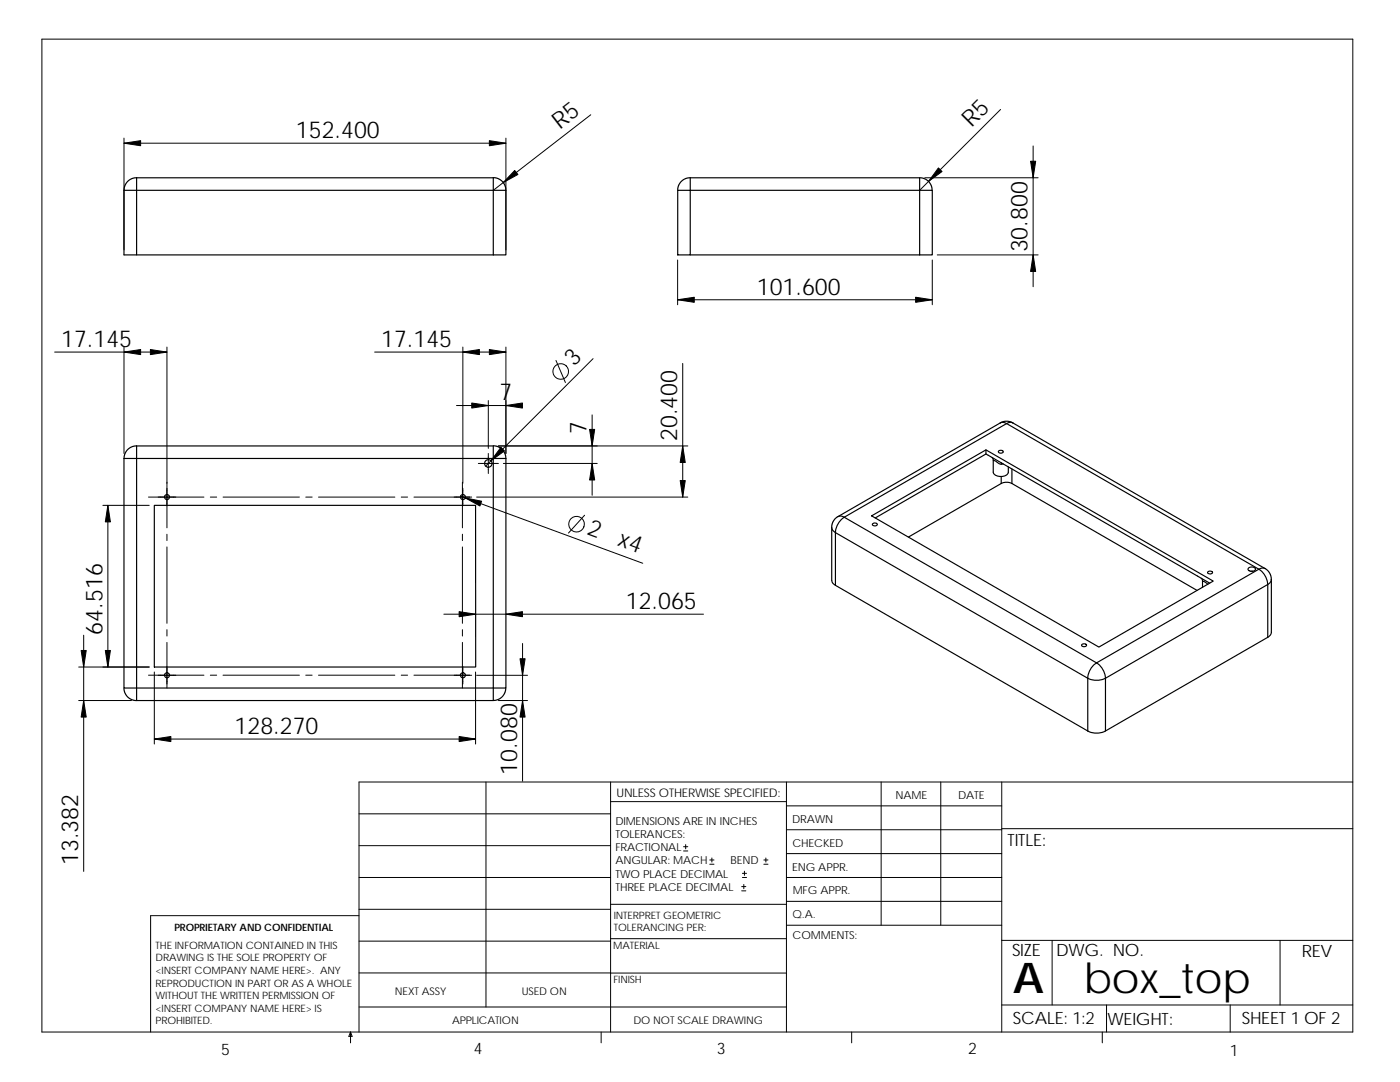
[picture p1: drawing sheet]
<svg xmlns="http://www.w3.org/2000/svg" width="279mm" height="216mm" viewBox="0 0 279 216" stroke-linecap="round" stroke-linejoin="round" font-family="sans-serif">
<g fill="none" stroke="#000" stroke-width=".2">
<path d="M8.4 7.8h261.6v198.1h-261.6zM24.7 28.6h76.3M24.7 27.6v22.3M101 27.6v22.3M117.9 22.9l-19.5 15.1M184.6 35.5h22.6M199.7 21.8l-16.2 16.2M206.2 29.1v28.1M135.2 51.9v8.9M135.2 59.8h50.9M186.1 51.9v8.9M187 50.9h20.2"/>
<path d="M10.9 70.3h22.4M24.7 69.3v21.2M33.3 69.3v36M74.8 70.3h26.2M92.4 69.3v27.1M97.5 79.9v9.6M101 69.3v21.2M111 71.9l1.8 4.4M118.4 71.6l-21.5 21.4M136.2 72.5v26.7M29.6 99.2h11.1M42 99.2h1.2"/>
<path d="M44.5 99.2h15.3M61 99.2h1.3M63.6 99.2h15.2M80.1 99.2h1.2M82.6 99.2h11.5M91.1 80.9h12.5M91.9 99l36.4 13.4M92.3 96.2v9.1M92.4 97.4v3.5M95.1 99.2h42.2M95.5 92.5h4M97.5 90.5v4"/>
<path d="M99.5 89h37.8M100.5 92.5h18.7M118.2 82.8v16M20.5 100.8h9.3M21.5 100.8v32.3M33.3 106.6v1.3M33.3 109.1v15.3M92.3 106.6v1.3M92.3 109.1v15.3M116.7 102.8l-3.2 3.6M15.7 133.1h14.1M15.7 139.8h10.5"/>
<path d="M16.7 126.7v47.2M29.6 134.7h11.1M30.8 134.1v14.4M31.6 134.7h3.5M33.3 125.6v1.3M33.3 128.2v9.1M42 134.7h1.2M44.5 134.7h15.3M61 134.7h1.3M63.6 134.7h15.2M80.1 134.7h1.2M82.6 134.7h11.1"/>
<path d="M88.6 122.6h51.8M90.6 134.7h3.5M92.3 125.6v1.3M92.3 128.2v9.1M92.4 133v3.5M94.9 134.1v14.4M95.1 134.7h10.2M99.5 139.8h5.8M104.3 128.4v27.5M30.8 147.5h64.1M97 156v44.9M121.9 160h35.1"/>
<path d="M121.9 156v49.9M157 156v49.9M175.9 156v28.6M187.7 156v28.6M199.9 156v49.9M270 156h-198.4v49.9M71.6 168.7h50.3M71.6 162.4h50.3M71.6 175.1h50.3M136.4 169.8h.9M136.4 169h.9M136.8 168.5v.9"/>
<path d="M141.6 172.4h.9M141.6 171.6h.9M142.1 171.2v.8M148 177.8h.8M148 176.9h.8M148.2 175.1h.8M148.2 174.3h.8M148.4 176.5v.8M148.6 173.8v.9M152.4 172.4h.9M152.4 171.6h.9M152.8 171.2v.8"/>
<path d="M157 175.1h42.9M157 179.9h42.9M157 160.8h42.9M157 165.6h42.9M157 170.3h42.9M199.9 165.4h70.1M71.6 182.7h-41.5v23.2M71.6 194.1h50.3M71.6 181.4h50.3M71.6 187.8h50.3M121.9 180.4h35.1M121.9 187.3h35.1"/>
<path d="M121.9 194.2h35.1M157 184.6h42.9M199.9 187.6h70.1M210 187.6v12.9M255.5 187.6v12.9M70 205.9l.3 .9h-.7zM70 205.9v2.2M71.6 200.9h85.4M120 205.9v2.2M170 205.9v2.2M199.9 200.5h70.1M220 205.9v2.2"/>
<path d="M220.8 200.5v5.4M245.5 200.5v5.4"/>
<circle cx="111.9" cy="74.1" r="1.56"/>
<circle cx="115.1" cy="104.6" r="1.55"/>
</g>
<g fill="none" stroke="#000" stroke-width=".23">
<path d="M24.7 38h2.6M24.7 38v12.9h.9h1.7v-12.9M27.3 38h71.1M27.3 35.5v2.5M27.3 35.5l-1 .1-.8 .5-.6 .9-.1 1M27.3 35.5h71.1M98.4 38h2.6v12.9h-2.6M98.4 35.5l.9 .1 .9 .6 .6 .9 .2 .9M98.4 35.5v2.5M98.4 38v12.9M135.3 38h2.5v12.9h-2.5zM137.8 35.5h45.7v2.5h-45.7z"/>
<path d="M137.8 35.5l-1 .1-.8 .5-.6 .9-.1 1M183.5 38h2.6v12.9h-2.6zM183.5 35.5l1 .1 .7 .5 .6 .9 .2 1M27.3 50.9h71.1M137.8 50.9h45.7M24.7 91.5h2.6M24.7 91.5v45.8h.9h1.7v-45.8M27.3 91.5h71.1M27.3 89h71.1v2.5M27.3 89l-1 .2-.8 .4-.6 .9-.1 1M27.3 89v2.5M98.4 91.5h2.6"/>
<path d="M98.4 89l.9 .1 .9 .6 .6 .9 .2 .9M98.4 91.5v45.8h1.3h1.3v-45.8M196.8 89.8v.8M196.8 90.6l44.6 25.8M196.8 90.6l-22.1 12.8M198 91.3l.2 .4v2.5a1.75 1.75 0 0 0 3 .1v-1.1M198.2 91.8l1.1 .7 .5 .1M199.3 90a.54 .54 0 0 1 .5-.2 .54 .54 0 0 1 .4 .4 .51 .51 0 0 1-.5 .2 .51 .51 0 0 1-.4-.4zM199.6 84.4l-32.4 18.7M199.6 84.4l1-.3h.8l.7 .3M199.6 84.4l.7-.1a.9 .9 0 0 0 1.2 0l.6 .1M199.8 96.5l1.1-.3 1.1 .3"/>
<path d="M199.8 95.1v1.4M199.8 96.5l-18.5 10.7M199.8 92.4v.2h.4M202 93.6v2.9M202 96.5l36.9 21.3M202.1 84.4l50.4 29.1M30.8 100.8h64.1v32.3h-64.1zM166 105.2l.2 .7 .5 .4M166.7 116.8l50.4 29.1M166.7 106.3v10.5M166.7 106.3l50.4 29M167.2 103.1l-.8 .7-.4 1.1v10.9l.2 .6 .5 .4"/>
<path d="M167.2 103.1l.7-.1 .6 .2M168.5 103.2l32.4-18.7 50.3 29.1M168.5 103.2a3.9 3.9 0 0 0-1.8 3.1M168.5 103.2l50.3 29.1M173.9 102.9l22.9-13.1 45.3 26.2-22.8 13.1zM174.2 104.5l.4-.1 .4 .1a.49 .49 0 0 1-.4 .5 .49 .49 0 0 1-.5-.4zM239.7 115.4l.3 .4v1.4M240 115.9l1 .7M241 114.1a.52 .52 0 0 1 .6-.2 .52 .52 0 0 1 .4 .4 .58 .58 0 0 1-1-.1zM249.1 113.4a.77 .77 0 0 1 .8-.3 .77 .77 0 0 1 .6 .6 .97 .97 0 0 1-1.4 0zM249.6 114h.5M251.2 113.6a3.9 3.9 0 0 1 1.8 3"/>
<path d="M251.2 113.6l-32.4 18.7M252.5 113.4l.9 1 .3 1.2M252.5 113.5l-.7-.2-.6 .3M253 116.6v10.6M253 116.6l-32.4 18.7M253.7 115.6v10.7l-.2 .5-.5 .4M253.7 115.6l-.2 .6-.5 .4M24.7 137.3l.2 .8 .6 1 .9 .6 .9 .1M27.3 139.8h71.1M98.4 139.8v-2.5h-71.1v2.5M100.9 137.3l-.1 .9-.5 .8-.9 .6-1 .2M215.9 128.6l.5-.1 .4 .1a.46 .46 0 0 1-.5 .4 .46 .46 0 0 1-.4-.4z"/>
<path d="M217.1 135.3a4 4 0 0 0 3.5 0M217.1 135.3v10.6M218.8 132.3a3.8 3.8 0 0 0-1.7 3M218.8 132.3a3.9 3.9 0 0 1 1.8 3M220.6 135.3v10.6a3.9 3.9 0 0 1-3.5 0M253 127.2l-32.4 18.7"/>
<circle cx="33.3" cy="99.2" r=".5"/>
<circle cx="92.4" cy="99.2" r=".5"/>
<circle cx="97.5" cy="92.5" r=".76"/>
<circle cx="33.3" cy="134.7" r=".5"/>
<circle cx="92.4" cy="134.7" r=".5"/>
</g>
<g fill="#000" stroke="#000" stroke-width=".2">
<path d="M24.7 28.6l3.4-.5v1z" fill-rule="evenodd"/>
<path d="M102.7 34l.7 .8-3 1.6z" fill-rule="evenodd"/>
<path d="M97.7 28.1l3.3 .5-3.3 .5z" fill-rule="evenodd"/>
<path d="M187.3 33.5l.7 .7-2.7 2z" fill-rule="evenodd"/>
<path d="M205.7 32.2h1l-.5 3.3z" fill-rule="evenodd"/>
<path d="M135.2 59.8l3.4-.5v1z" fill-rule="evenodd"/>
<path d="M182.7 59.3l3.4 .5-3.4 .5z" fill-rule="evenodd"/>
<path d="M206.2 50.9l.5 3.3h-1z" fill-rule="evenodd"/>
<path d="M24.7 70.3l3.4-.6v1.1z" fill-rule="evenodd"/>
<path d="M30 69.7l3.3 .6-3.3 .5z" fill-rule="evenodd"/>
<path d="M92.4 70.3l3.3-.6v1.1z" fill-rule="evenodd"/>
<path d="M97.7 69.7l3.3 .6-3.3 .5z" fill-rule="evenodd"/>
<path d="M92.9 99.4l3.2 .6-.3 1z" fill-rule="evenodd"/>
<path d="M94.1 80.4l3.4 .5-3.4 .5z" fill-rule="evenodd"/>
<path d="M100 89.3l.7 .7-2.7 1.9z" fill-rule="evenodd"/>
<path d="M101 80.9l3.3-.5v1z" fill-rule="evenodd"/>
<path d="M118.2 92.5l.5 3.3h-1z" fill-rule="evenodd"/>
<path d="M117.7 85.7h1l-.5 3.3z" fill-rule="evenodd"/>
<path d="M135.7 95.9h1.1l-.6 3.3z" fill-rule="evenodd"/>
<path d="M136.2 89l.6 3.3h-1.1z" fill-rule="evenodd"/>
<path d="M21.5 100.8l.5 3.3h-1z" fill-rule="evenodd"/>
<path d="M16.7 139.8l.5 3.3h-1z" fill-rule="evenodd"/>
<path d="M16.2 129.8h1l-.5 3.3z" fill-rule="evenodd"/>
<path d="M21 129.8h1l-.5 3.3z" fill-rule="evenodd"/>
<path d="M91.6 122l3.3 .6-3.3 .5z" fill-rule="evenodd"/>
<path d="M101 122.6l3.3-.6v1.1z" fill-rule="evenodd"/>
<path d="M104.3 139.8l.5 3.3h-1z" fill-rule="evenodd"/>
<path d="M103.8 131.4h1l-.5 3.3z" fill-rule="evenodd"/>
<path d="M30.8 147.5l3.3-.5v1z" fill-rule="evenodd"/>
<path d="M91.6 147l3.3 .5-3.3 .5z" fill-rule="evenodd"/>
</g>
<g font-size="8.5">
<text x="202.2" y="198.2">A</text>
<text x="216.3" y="198.1">box_top</text>
</g>
<g font-size="4.7">
<text x="59" y="27.6">152.400</text>
<text x="111.7" y="25.8" transform="rotate(-38 111.7 25.8)">R5</text>
<text x="193.9" y="25.5" transform="rotate(-45 193.9 25.5)">R5</text>
<text x="205.1" y="50.4" transform="rotate(-90 205.1 50.4)">30.800</text>
<text x="151" y="58.8">101.600</text>
<text x="12.2" y="69.2">17.145</text>
<text x="76.1" y="69.2">17.145</text>
<text x="114.5" y="73.2" transform="rotate(-45 114.5 73.2)">3</text>
<text x="99.7" y="79.9">7</text>
<text x="117.1" y="86.7" transform="rotate(-90 117.1 86.7)">7</text>
<text x="135.1" y="88.1" transform="rotate(-90 135.1 88.1)">20.400</text>
<text x="117" y="106.6" transform="rotate(20 117 106.6)">2</text>
<text x="123" y="108.8" transform="rotate(20 123 108.8)">x4</text>
<text x="124.9" y="121.5">12.065</text>
<text x="20.4" y="126.6" transform="rotate(-90 20.4 126.6)">64.516</text>
<text x="46.8" y="146.5">128.270</text>
<text x="103.2" y="154.6" transform="rotate(-90 103.2 154.6)">10.080</text>
<text x="15.6" y="172.6" transform="rotate(-90 15.6 172.6)">13.382</text>
</g>
<g font-size="3.4">
<text x="201.1" y="168.8">TITLE:</text>
<text x="202" y="190.8">SIZE</text>
<text x="210.8" y="190.8">DWG. NO.</text>
<text x="259.8" y="190.9">REV</text>
<text x="202.1" y="204.4">SCALE: 1:2</text>
<text x="221" y="204.5">WEIGHT:</text>
<text x="247.8" y="204.4">SHEET 1 OF 2</text>
</g>
<g font-size="3.2">
<text x="44.2" y="210.4">5</text>
<text x="94.6" y="210.3">4</text>
<text x="143" y="210.4">3</text>
<text x="193.2" y="210.4">2</text>
<text x="245.4" y="210.7">1</text>
</g>
<text font-size="2.4" x="123" y="158.9">UNLESS OTHERWISE SPECIFIED:</text>
<g font-size="2.2">
<text x="178.7" y="159.4">NAME</text>
<text x="191.2" y="159.4">DATE</text>
<text x="122.8" y="164.5">DIMENSIONS ARE IN INCHES</text>
<text x="122.8" y="167.2">TOLERANCES:</text>
<text x="158.1" y="164.2">DRAWN</text>
<text x="122.8" y="169.8">FRACTIONAL</text>
<text x="122.8" y="172.5">ANGULAR: MACH</text>
<text x="145.8" y="172.5">BEND</text>
<text x="158.1" y="173.7">ENG APPR.</text>
<text x="158.1" y="169.1">CHECKED</text>
<text x="122.8" y="175.1">TWO PLACE DECIMAL</text>
<text x="122.8" y="177.8">THREE PLACE DECIMAL</text>
<text x="158.2" y="178.5">MFG APPR.</text>
<text x="158.2" y="183.2">Q.A.</text>
<text x="158.2" y="187.4">COMMENTS:</text>
</g>
<g font-size="2.1">
<text x="78.8" y="198.5">NEXT ASSY</text>
<text x="104.1" y="198.5">USED ON</text>
<text x="90.2" y="204.3">APPLICATION</text>
<text x="126.4" y="204.4">DO NOT SCALE DRAWING</text>
</g>
<g font-size="2">
<text x="34.8" y="185.7">PROPRIETARY AND CONFIDENTIAL</text>
<text x="122.5" y="183.3">INTERPRET GEOMETRIC</text>
<text x="122.5" y="185.9">TOLERANCING PER:</text>
<text x="31.1" y="189.3">THE INFORMATION CONTAINED IN THIS</text>
<text x="31.1" y="191.8">DRAWING IS THE SOLE PROPERTY OF</text>
<text x="122.4" y="189.4">MATERIAL</text>
<text x="31.1" y="194.3">&lt;INSERT COMPANY NAME HERE&gt;. ANY</text>
<text x="31.1" y="196.9">REPRODUCTION IN PART OR AS A WHOLE</text>
<text x="122.4" y="196.2">FINISH</text>
<text x="31.1" y="199.4">WITHOUT THE WRITTEN PERMISSION OF</text>
<text x="31.1" y="201.9">&lt;INSERT COMPANY NAME HERE&gt; IS</text>
<text x="31.1" y="204.4">PROHIBITED.</text>
</g>
</svg>
